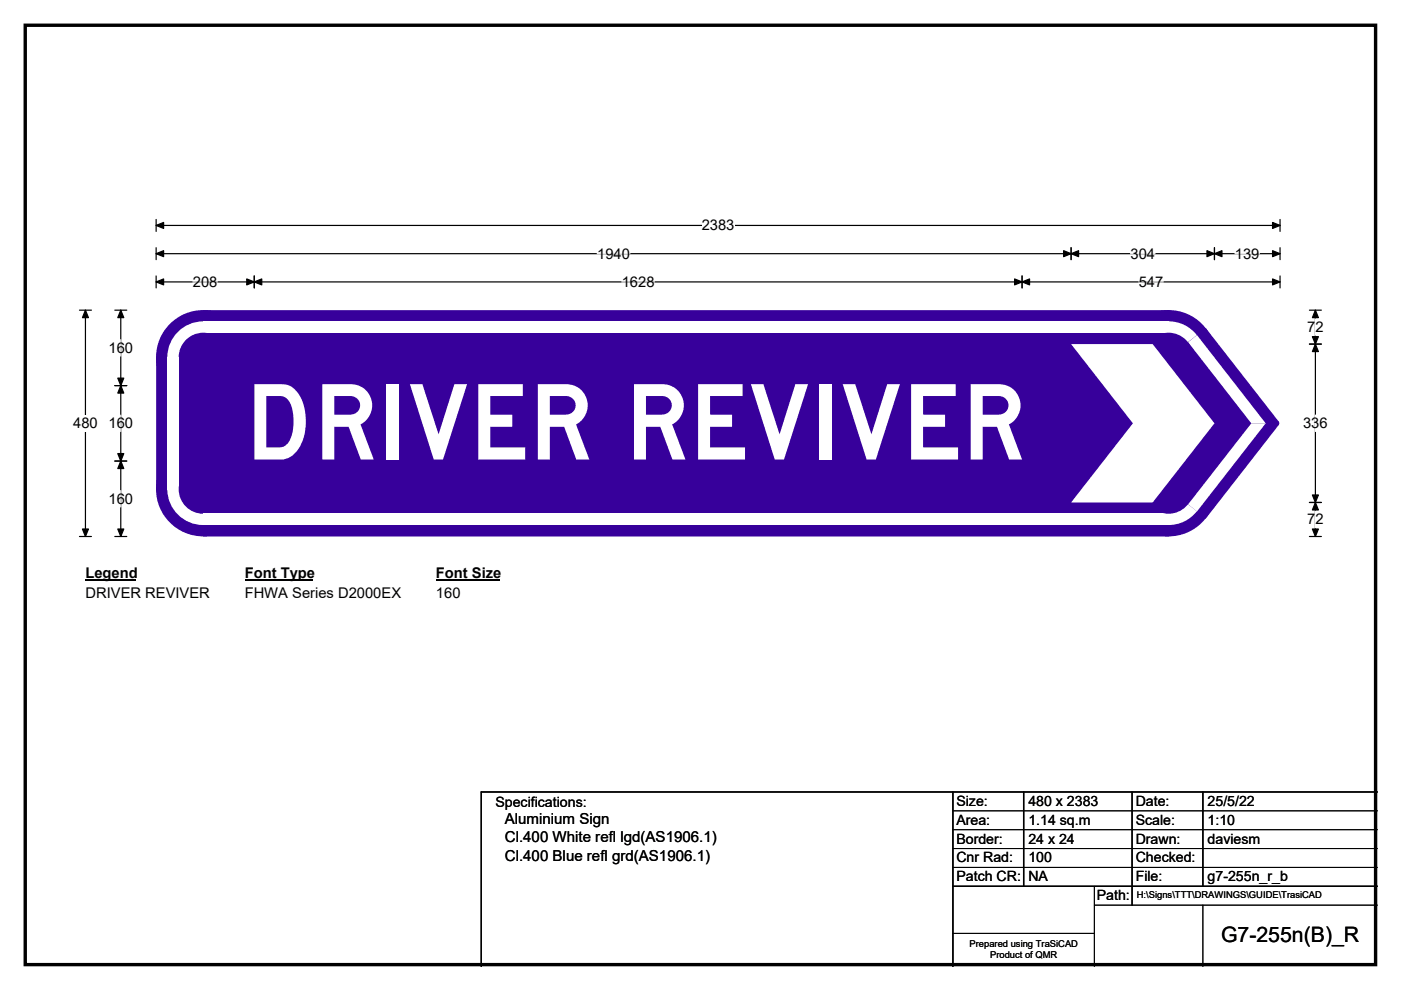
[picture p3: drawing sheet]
<svg xmlns="http://www.w3.org/2000/svg" width="297mm" height="210mm" viewBox="0 0 297 210" stroke-linecap="round" stroke-linejoin="round" font-family="sans-serif">
<path d="M5.4 5.4h286.3v199.2h-286.3z" fill="none" stroke="#000" stroke-width=".72"/>
<path d="M33.1 47.8h238.3M33.1 46.5v2.6M271.4 46.5v2.6" fill="none" stroke="#000" stroke-width=".25"/>
<path d="M33.1 47.8l1.6-.6v1.3zM269.8 47.2l1.6 .6-1.6 .7z" fill="#000" stroke="#000" stroke-width=".25"/>
<path d="M148.8 46.1h6.9v3.5h-6.9z" fill="#fff"/>
<g fill="none" stroke="#000" stroke-width=".25">
<path d="M33.1 53.8h238.3M33.1 52.5v2.6M33.1 58.5v2.6M33.1 59.8h238.3M53.9 58.5v2.6M216.7 58.5v2.6M227.1 52.5v2.6M257.5 52.5v2.6M271.4 52.5v2.6M271.4 58.5v2.6M16.8 65.8h2.6M18.1 65.8v48"/>
<path d="M16.8 113.8h2.6"/>
</g>
<g fill="#000" stroke="#000" stroke-width=".25">
<path d="M33.1 53.8l1.6-.6v1.2zM33.1 59.8l1.6-.6v1.2zM53.9 59.8l1.6-.6v1.2zM52.3 59.2l1.6 .6-1.6 .6zM215.1 59.2l1.6 .6-1.6 .6zM216.7 59.8l1.6-.6v1.2zM227.1 53.8l1.6-.6v1.2zM225.5 53.2l1.6 .6-1.6 .6zM255.9 53.2l1.6 .6-1.6 .6zM257.5 53.8l1.6-.6v1.2zM269.8 53.2l1.6 .6-1.6 .6zM269.8 59.2l1.6 .6-1.6 .6z"/>
<path d="M18.1 65.8l.7 1.6h-1.3zM17.5 112.2h1.3l-.7 1.6z"/>
</g>
<path d="M40.9 59.8h5.2M126.6 53.8h7M131.8 59.8h7M239.7 53.8h5.2M241.4 59.8h5.3M261.8 53.8h5.2" fill="none" stroke="#fff" stroke-width=".25"/>
<path d="M15.5 88.1h5.2v3.4h-5.2z" fill="#fff"/>
<path d="M24.3 65.8h2.6M25.6 65.8v48M277.6 65.8h2.6M277.6 73h2.6M278.9 65.8v48M24.3 81.8h2.6M24.3 97.8h2.6M24.3 113.8h2.6M277.6 113.8h2.6M277.6 106.6h2.6" fill="none" stroke="#000" stroke-width=".25"/>
<path d="M25.6 65.8l.6 1.6h-1.2zM278.9 73l.6 1.6h-1.2zM278.9 65.8l.6 1.6h-1.2zM278.3 71.4h1.2l-.6 1.6zM25.6 81.8l.6 1.6h-1.2zM25 96.2h1.2l-.6 1.6zM25 80.2h1.2l-.6 1.6zM25.6 97.8l.6 1.6h-1.2zM25 112.2h1.2l-.6 1.6zM278.3 105h1.2l-.6 1.6zM278.9 106.6l.6 1.6h-1.2zM278.3 112.2h1.2l-.6 1.6z" fill="#000" stroke="#000" stroke-width=".25"/>
<path d="M25.6 72.1v3.4M278.9 67.6v3.5M25.6 88.1v3.4M278.9 88v3.5M25.6 104.1v3.4M278.9 108.4v3.5" fill="none" stroke="#fff" stroke-width=".25"/>
<path d="M18.1 119.8h10.8v3.5h-10.8z" fill="#fff"/>
<path d="M18.1 123.1h10.8" fill="none" stroke="#000" stroke-width=".32"/>
<path d="M51.9 119.8h14.4v3.5h-14.4z" fill="#fff"/>
<path d="M51.9 123.1h14.4" fill="none" stroke="#000" stroke-width=".32"/>
<path d="M92.4 119.8h13.5v3.5h-13.5z" fill="#fff"/>
<path d="M92.4 123.1h13.5" fill="none" stroke="#000" stroke-width=".32"/>
<g fill="#fff">
<path d="M18.1 124h26.3v3.5h-26.3z"/>
<path d="M51.9 124h33v3.5h-33z"/>
<path d="M92.4 124h5.2v3.5h-5.2z"/>
</g>
<g fill="#37009b">
<path d="M43.1 65.8h204.7l7.9 3.8 15.5 19.9v.6l-15.5 19.8-7.9 3.9h-204.7l-10-10v-28z" fill-rule="evenodd"/>
<circle cx="43.1" cy="75.8" r="10"/>
<circle cx="43.1" cy="103.8" r="10"/>
<circle cx="247.8" cy="103.8" r="10"/>
<circle cx="270.7" cy="89.8" r=".5"/>
<circle cx="247.8" cy="75.8" r="10"/>
</g>
<g fill="#fff">
<path d="M43.1 68.2h204.7v2.4h-204.7z" fill-rule="evenodd"/>
<path d="M38.1 70a7.6 7.6 0 0 1 5-1.8v7.6h-7.6a7.6 7.6 0 0 1 2.6-5.8z" fill-rule="evenodd"/>
</g>
<circle cx="43.1" cy="75.8" r="5.2" fill="#37009b"/>
<g fill="#fff">
<path d="M35.5 75.8h2.4v28h-2.4z" fill-rule="evenodd"/>
<path d="M35.5 103.7l7.6 .1v7.6a7.6 7.6 0 0 1-7.6-7.7z" fill-rule="evenodd"/>
</g>
<circle cx="43.1" cy="103.8" r="5.2" fill="#37009b"/>
<g fill="#fff">
<path d="M43.1 109h204.7v2.4h-204.7z" fill-rule="evenodd"/>
<path d="M247.8 103.8l6 4.6a7.6 7.6 0 0 1-6.1 3z" fill-rule="evenodd"/>
</g>
<circle cx="247.8" cy="103.8" r="5.2" fill="#37009b"/>
<g fill="#fff">
<path d="M265.3 89.8h3l-14.5 18.7-1.9-1.5z"/>
<path d="M251.9 72.6l1.9-1.5 14.5 18.7h-3z"/>
<path d="M247.7 68.2a7.6 7.6 0 0 1 6.1 2.9l-6 4.7z" fill-rule="evenodd"/>
</g>
<circle cx="247.8" cy="75.8" r="5.2" fill="#37009b"/>
<path d="M227.1 73h17.3l13.1 16.8-13.1 16.8h-17.3l13.1-16.8z" fill-rule="evenodd" fill="#fff"/>
<path d="M202 168v37M217 168v20M240 168v24M255 168v20M292 168h-190v37M202 188h90" fill="none" stroke="#000" stroke-width=".3"/>
<path d="M202 172h90M202 176h90M202 180h90M202 184h90M202 198h30M232 192h60M232 188v17M255 192v13" fill="none" stroke="#000" stroke-width=".21"/>
<text font-size="22.2" fill="#fff" x="52" y="97.5">DRIVER REVIVER</text>
<text font-size="4.5" x="258.9" y="199.8">G7-255n(B)_R</text>
<g font-size="3.2">
<text x="107" y="178.7">Cl.400 White refl lgd(AS1906.1)</text>
<text x="107" y="174.9">Aluminium Sign</text>
<text x="107" y="182.5">Cl.400 Blue refl grd(AS1906.1)</text>
</g>
<g font-size="3.1">
<text x="148.8" y="48.9">2383</text>
<text x="126.6" y="54.9">1940</text>
<text x="239.7" y="54.9">304</text>
<text x="261.8" y="54.9">139</text>
<text x="40.9" y="60.9">208</text>
<text x="131.8" y="60.9">1628</text>
<text x="241.4" y="60.9">547</text>
<text x="277.2" y="70.4">72</text>
<text x="23" y="74.8">160</text>
<text x="15.5" y="90.8">480</text>
<text x="23" y="90.8">160</text>
<text x="276.3" y="90.8">336</text>
<text x="23" y="106.8">160</text>
<text x="277.2" y="111.2">72</text>
<text x="18.1" y="122.6">Legend</text>
<text x="51.9" y="122.6">Font Type</text>
<text x="92.4" y="122.6">Font Size</text>
<text x="18.1" y="126.8">DRIVER REVIVER</text>
<text x="51.9" y="126.8">FHWA Series D2000EX</text>
<text x="92.4" y="126.8">160</text>
</g>
<g font-size="3">
<text x="105" y="171.2">Specifications:</text>
<text x="202.8" y="170.9">Size:</text>
<text x="218" y="170.9">480 x 2383</text>
<text x="240.8" y="170.9">Date:</text>
<text x="256" y="170.9">25/5/22</text>
<text x="202.8" y="174.9">Area:</text>
<text x="202.8" y="178.9">Border:</text>
<text x="218" y="174.9">1.14 sq.m</text>
<text x="218" y="178.9">24 x 24</text>
<text x="240.8" y="174.9">Scale:</text>
<text x="240.8" y="178.9">Drawn:</text>
<text x="256" y="174.9">1:10</text>
<text x="256" y="178.9">daviesm</text>
<text x="202.8" y="182.9">Cnr Rad:</text>
<text x="218" y="182.9">100</text>
<text x="240.8" y="182.9">Checked:</text>
<text x="202.8" y="186.9">Patch CR:</text>
<text x="218" y="186.9">NA</text>
<text x="232.5" y="190.9">Path:</text>
<text x="240.8" y="186.9">File:</text>
<text x="256" y="186.9">g7-255n_r_b</text>
</g>
<g font-size="2">
<text x="241" y="190.5">H:\Signs\TTT\DRAWINGS\GUIDE\TrasiCAD</text>
<text x="205.6" y="200.8">Prepared using TraSiCAD</text>
<text x="209.9" y="203.2">Product of QMR</text>
</g>
</svg>
